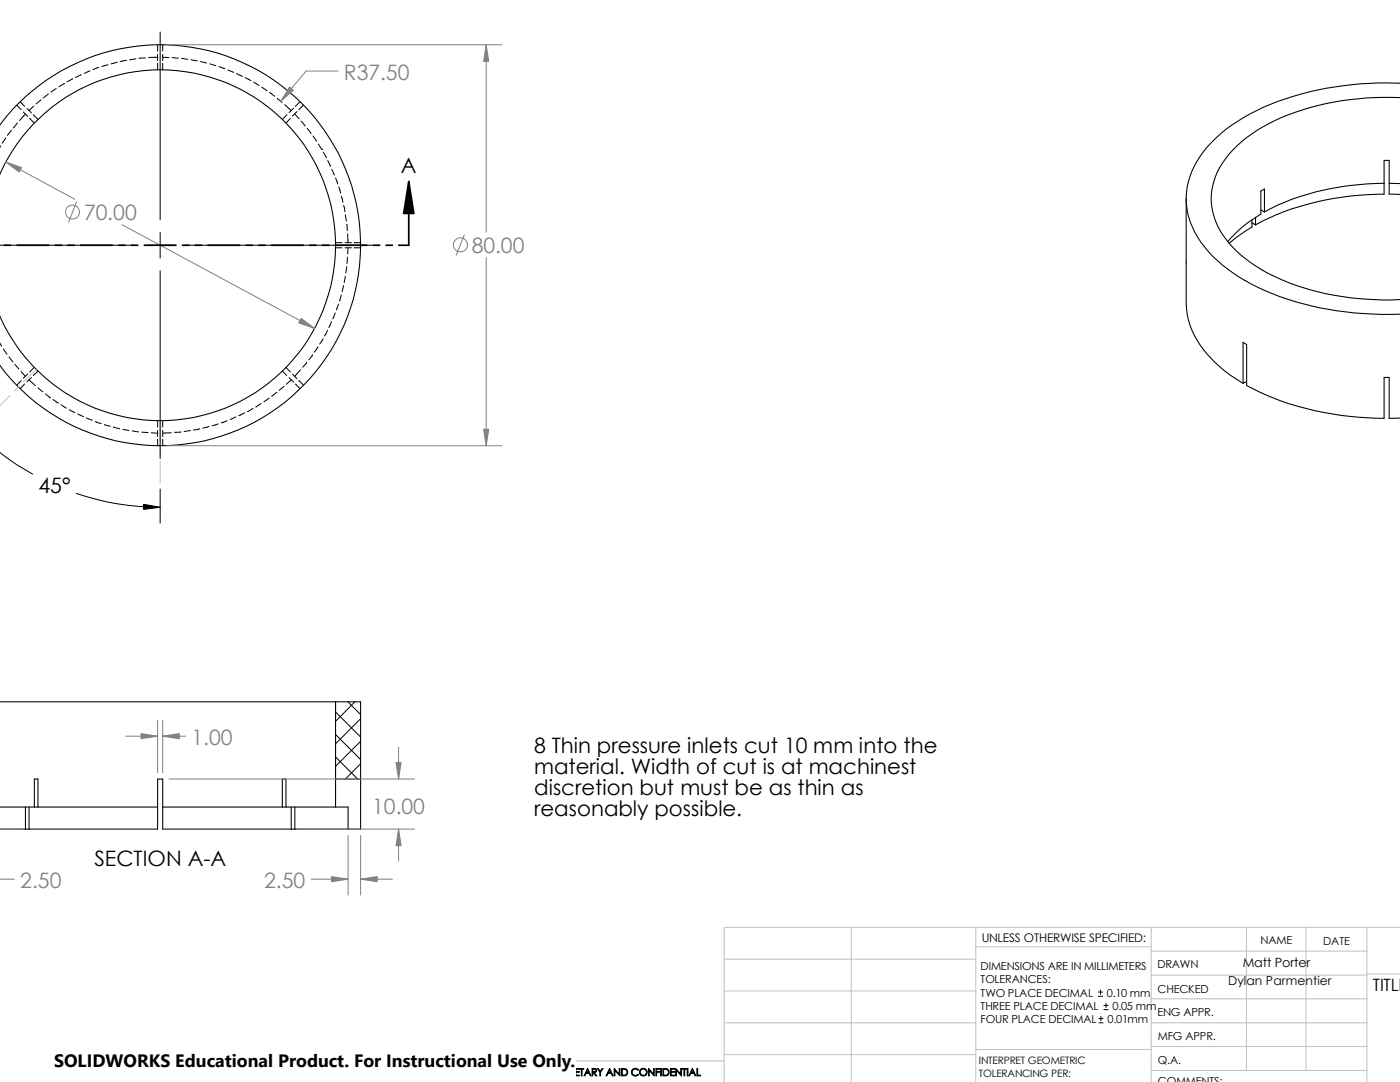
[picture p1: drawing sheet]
<svg xmlns="http://www.w3.org/2000/svg" width="279mm" height="216mm" viewBox="0 0 279 216" stroke-linecap="round" stroke-linejoin="round" font-family="sans-serif">
<g fill="none" stroke="#c0c0c0" stroke-width=".2">
<path d="M2 78.9l-2 2.1M3.8 77.1l-.9 .9M7.2 73.7l-2.5 2.5M32 83.9v4.3M32 89.5v1.3M32 92v4.3M144.5 197.7h50.2M144.5 191.4h50.2M169.9 185v30.9M194.7 185v30.9M194.7 188.9h35M229.7 185v30.9"/>
<path d="M229.7 199.3h43.1M229.7 194.6h43.1M229.7 189.8h43.1M248.8 185v28.6M260.6 185v28.6M272.8 185v30.9M272.8 194.4h6.6M279.4 185h-134.9v30.9M144.5 210.4h50.2M144.5 204.1h50.2M144.5 211.7h-41.5v4.2M194.7 209.4h35.1"/>
<path d="M229.7 204.1h43.1M229.7 208.8h43.1M229.8 213.6h43"/>
</g>
<g fill="none" stroke="#000" stroke-width=".2">
<path d="M8.2 19.9l-1 .8M9.7 18.8l-1.1 .8M11.2 17.7l-1 .7M12.8 16.6l-1 .7M14.5 15.7l-1.1 .6M16.2 14.9l-1.1 .6M17.9 14.1l-1.1 .5M19.7 13.5l-1.2 .4M21.5 12.9l-1.2 .4M23.4 12.4l-1.2 .3M25.3 12l-1.3 .3M27.1 11.7l-1.2 .2"/>
<path d="M29 11.6h-1.2M31.5 8.9v1.3M31.5 10.8v1.3M31.5 12.7v1.2M31.5 11.4l-1.8 .1M32 6.4v37.5M32.5 8.9v1.3M32.5 10.8v1.3M32.5 12.7v1.2M32.5 11.4l1.2 .1M34.3 11.5l1.3 .1M36.2 11.6l1.3 .3"/>
<path d="M38.1 11.9l1.3 .2M40 12.3l1.2 .3M41.9 12.7l1.2 .4M43.7 13.3l1.2 .4M45.5 14l1.2 .4M47.2 14.7l1.2 .5M48.9 15.5l1.2 .6M50.6 16.4l1.1 .7M52.2 17.4l1.1 .7M53.8 18.5l1 .7M55.3 19.6l1 .8M.1 29.1l-.2 .3"/>
<path d="M1.1 27.5l-.7 1.1M2.3 26l-.8 1M3.3 21l.9 .9M3.5 24.6l-.8 .9M4 20.3l.9 .9M4.7 22.4l.8 .8M5.1 22.8l-1.2 1.2M5.4 21.6l.9 .9M5.9 23.6l.9 1M6.6 22.9l1 .9M6.7 21.2l-.9 .9M56.8 20.9l1.3 1.2"/>
<path d="M57.2 22.9l-.9 .9M58 23.6l-.9 1M58.6 21.6l-.9 .9M58.8 22.8l.9 .9M59.3 22.3l-.9 .9M59.9 20.3l-.9 .9M60.1 24.2l.8 .9M60.6 21l-1 .9M61.3 25.6l.8 1M62.5 27.1l.7 1.1M63.5 28.7l.7 1.1M64.2 29.8h.1"/>
<path d="M64.5 30.4l.7 1.1M65.4 32l.6 1.2M66.2 33.8l.5 1.1M67 35.5l.4 1.2M67.6 37.3l.4 1.2M68.1 39.2l.4 1.2M-.1 48.9h27M29.4 48.9h5.1M32 46.4v5.1M32 54v37.5M37 48.9h37.5M67 49.4h1.2"/>
<path d="M67 48.4h1.2M68.1 58.8l-.3 1.2M68.6 41l.2 1.2M68.6 57l-.3 1.2M68.9 49.4h1.2M68.9 48.4h1.2M68.9 42.8l.2 1.3M68.9 55.1l-.2 1.2M69.2 44.7l.1 1.3M69.2 53.2l-.2 1.3M69.3 51.3v1.3M69.4 46.7l.1 1.7"/>
<path d="M69.5 49.4l-.1 1.3M70.7 49.4h1.3M70.7 48.4h1.3M0 68.4l.3 .7M.7 69.6l.7 1.1M1.8 71.2l.8 1M3 72.7l.8 1M4.2 74.1l.9 1M4.2 75.9l-.9 1M4.9 76.6l-.9 1M5.5 74.6l-.8 .9M5.8 75.8l1.3 1.2"/>
<path d="M6.3 75.3l-.9 .9M6.8 73.3l-.9 .9M7.6 74l-1 .9M7.6 77.4l1 .8M9.1 78.6l1 .8M10.6 79.7l1 .7M53.7 79.5l-1 .7M55.2 78.3l-1 .8M56.3 74l.9 .9M56.7 77.1l-1 .8M57.1 73.3l.9 .9M57.7 75.4l.9 .8"/>
<path d="M58.1 75.8l-1 .9M58.4 74.7l.9 .9M59 76.6l.9 1M59.6 75.9l1 .9M60 73.8l-1.2 1.3M61.2 72.3l-.8 1M62.4 70.8l-.8 1M63.5 69.2l-.8 1.1M64.5 67.6l-.7 1.1M65.4 65.9l-.6 1.2M66.2 64.2l-.6 1.2M66.9 62.4l-.5 1.2"/>
<path d="M67.6 60.7l-.5 1.1M-.1 90.3l3.5 2.5 3.1 1.8M12.2 80.8l1.1 .6M13.8 81.7l1.1 .6M15.2 98.5a51.2 51.2 0 0 0 16.8 2.7M15.5 82.6l1.2 .5M17.2 83.4l1.2 .5M19 84.1l1.2 .4M20.8 84.8l1.2 .2M22.6 85.2l1.3 .4M24.5 85.7l1.2 .2M26.4 86l1.2 .2"/>
<path d="M28.3 86.2l1.2 .1M30.2 86.4h1.3M31.5 83.9v1.3M31.5 85.9v1.2M31.5 87.7v1.2M32 97.6v6.8M32.5 83.9v1.3M32.5 85.9v1.2M32.5 87.7v1.2M34.2 86.4h-1.7M36.1 86.2l-1.3 .1M38 85.9l-1.3 .2"/>
<path d="M39.9 85.6l-1.3 .2M41.7 85.1l-1.2 .3M43.6 84.6l-1.3 .4M45.3 83.9l-1.1 .5M47.1 83.2l-1.2 .5M48.8 82.4l-1.1 .5M50.5 81.5l-1.1 .6M52.1 80.5l-1 .7M67 151l4.4 4.4M67 146.6l5 5M67 142.1l5 5M69.4 140l2.6 2.6"/>
<path d="M70.8 140l-3.8 3.9M72 143.4l-5 5M72 147.9l-5 5M72 152.4l-3.1 3M219.2 198.8h.8M219.2 198h.8M219.6 197.5v.9M219.3 204.1h.8M219.3 203.2h.8M219.7 202.8v.9M220.3 201.5h.8M220.3 200.6h.8"/>
<path d="M220.7 200.2v.8"/>
</g>
<g fill="none" stroke="#000" stroke-width=".21">
<path d="M279.4 16.6a60 60 0 0 0-30 6.2 25.8 25.8 0 0 0-11.1 10.4 14.4 14.4 0 0 0 2.1 16 33.4 33.4 0 0 0 15 10 64.1 64.1 0 0 0 24 3.5M279.4 19.5a53.6 53.6 0 0 0-26.2 5.2 22.5 22.5 0 0 0-10.3 9.7 12.7 12.7 0 0 0 2.3 14.1 31.4 31.4 0 0 0 14.8 8.9 55.3 55.3 0 0 0 19.4 2.4M0 34.8a35 35 0 0 1 53.5-13.5 35 35 0 0 1 0 55.2 35 35 0 0 1-53.5-13.5M0 25a40 40 0 0 1 58.9-5.7 40 40 0 0 1 0 59.2 40 40 0 0 1-58.9-5.6M236.7 39.6v21.1a16.7 16.7 0 0 0 5.9 11.7 27 27 0 0 0 5.5 4.1M276.2 36.6a51.3 51.3 0 0 0-23.9 5.7M277.2 36.6h2.2M279.4 38.8l-2.2-.1v-6.7h-1v6.7a54.5 54.5 0 0 0-25.6 6.2M249.9 43.9v1.4l-2.4 1.5-2.2 1.8M249.9 44.4l.7 .5M250.6 43.3v1.6M251.6 41.9l.7 .4"/>
<path d="M252.3 42.3v-4.6l-.7 .4v4.6l-1.2 .8a23.5 23.5 0 0 0-5.4 4.7M248.1 76.5v-8.2l.7 .4v8.2a58.7 58.7 0 0 0 27.4 6.6v-8.2h1v8.2l2.2-.1M248.8 76.1l-.7 .4M0 140h67M67 155.4h.1M67 140v21M67 140h5v25.4h-2.5M67 155.4h5M-.1 161h7M-.1 165.4h5.2M5.1 161v4.4M5.1 165.4h.7"/>
<path d="M5.8 161v4.4M5.8 165.4h25.7v-10h1v10h25.6M6.9 161v-5.6h.7v5.6M6.9 161h.7M7.6 161h23.9M32.5 161h23.8M56.3 161v-5.6h.8v5.6M56.3 161h.8M57.1 161h9.9M58.1 165.4h.7M58.1 161v4.4M58.8 165.4h10.7"/>
<path d="M58.8 161v4.4M67 161h2.5v4.4"/>
</g>
<path d="M28.7 100.6l3.3 .6-3.3 .4z" fill="#000" stroke="#000" stroke-width=".2"/>
<g fill="none" stroke="#808080" stroke-width=".2">
<path d="M33.2 8.9h67M67.4 14.2h-6.3l-5.1 6M97 8.9v37.4M1.1 32.3l13.8 7.5M15.3 40.3l-1.6 4M24.3 44.8l38.5 20.7M92.7 46.9l-1.6 4M97 51.4v37.5M33.2 88.9h67M25.1 146.9h6.4M31.5 143.7v10.5M32.5 146.9h4.5"/>
<path d="M32.5 143.7v10.5M33.7 155.4h49M79.5 149.1v6.3M0 165.4h4.5M0 175.4h2.9M59.4 165.4h23.3M62.1 175.4h7.4M69.5 166.7v11.9M72 175.4h6.3M72 166.7v11.9M79.5 165.4v6.4"/>
<circle cx="14.5" cy="42.3" r="1.4"/>
<circle cx="91.9" cy="48.9" r="1.41"/>
</g>
<g fill="#808080" stroke="#808080" stroke-width=".2">
<path d="M96.5 85.6h1l-.5 3.3z"/>
<path d="M60.1 63.5l2.7 2-3.2-1.1z"/>
<path d="M1.1 32.3l3.2 1.1-.5 .9z"/>
<path d="M97 8.9l.5 3.3h-1z"/>
<path d="M57.8 17.4l.7 .6-2.5 2.2z"/>
<path d="M28.2 146.4l3.3 .5-3.3 .5z"/>
<path d="M32.5 146.9l3.3-.5v1z"/>
<path d="M79.5 165.4l.6 3.3h-1.1z"/>
<path d="M79 152.1h1.1l-.6 3.3z"/>
<path d="M66.2 174.9l3.3 .5-3.3 .5z"/>
<path d="M72 175.4l3.3-.5v1z"/>
</g>
<path d="M81.6 36.2l1 6.4h-2z" fill="#000" stroke="#000" stroke-width=".34"/>
<g fill="none" stroke="#000" stroke-width=".34">
<path d="M81.6 36.2v12.7h-2M.8 48.9h1.3M3.4 48.9h6.3M11 48.9h1.3M13.5 48.9h1.3M16.1 48.9h6.3M23.7 48.9h1.3M26.2 48.9h1.3M28.8 48.9h6.3M36.4 48.9h1.3M38.9 48.9h1.3M41.5 48.9h6.3"/>
<path d="M49.1 48.9h1.3M51.6 48.9h1.3M54.2 48.9h6.3M61.8 48.9h1.3M64.3 48.9h1.3M66.9 48.9h6.3M74.5 48.9h1.3M77 48.9h1.3"/>
</g>
<path d="M10.8 209.2h104.1v6.7h-104.1z" fill="#fff"/>
<g font-size="4.2" fill="#808080">
<text x="68.6" y="15.9">R37.50</text>
<text x="16.8" y="43.9">70.00</text>
<text x="94.1" y="50.5">80.00</text>
<text x="38.2" y="148.6">1.00</text>
<text x="74.3" y="162.5">10.00</text>
<text x="4.1" y="177.1">2.50</text>
<text x="52.7" y="177.1">2.50</text>
</g>
<g font-size="4.2">
<text x="80" y="34.5">A</text>
<text x="7.7" y="98.5">45°</text>
<text x="106.6" y="150.2">8 Thin pressure inlets cut 10 mm into the</text>
<text x="106.6" y="154.4">material. Width of cut is at machinest</text>
<text x="106.6" y="158.6">discretion but must be as thin as</text>
<text x="106.6" y="162.8">reasonably possible.</text>
<text x="18.8" y="172.9">SECTION A-A</text>
</g>
<text font-size="3.6" x="10.8" y="213">SOLIDWORKS Educational Product. For Instructional Use Only.</text>
<text font-size="3.4" x="274" y="197.8">TITLE</text>
<g font-size="2.5">
<text x="245.1" y="196.6">Dylan Parmentier</text>
<text x="248" y="193">Matt Porter</text>
</g>
<text font-size="2.4" x="195.9" y="187.9">UNLESS OTHERWISE SPECIFIED:</text>
<g font-size="2.2">
<text x="251.6" y="188.4">NAME</text>
<text x="264.1" y="188.5">DATE</text>
<text x="195.7" y="193.5">DIMENSIONS ARE IN MILLIMETERS</text>
<text x="195.7" y="196.2">TOLERANCES:</text>
<text x="231" y="193.2">DRAWN</text>
<text x="195.7" y="201.5">THREE PLACE DECIMAL</text>
<text x="195.7" y="198.8">TWO PLACE DECIMAL</text>
<text x="220.9" y="198.8">0.10 mm</text>
<text x="222" y="201.5">0.05 mm</text>
<text x="231" y="202.7">ENG APPR.</text>
<text x="231" y="198.1">CHECKED</text>
<text x="195.7" y="204.1">FOUR PLACE DECIMAL</text>
<text x="221" y="204.1">0.01mm</text>
<text x="231.1" y="207.5">MFG APPR.</text>
<text x="231.1" y="212.2">Q.A.</text>
<text x="231.1" y="216.4">COMMENTS:</text>
</g>
<g font-size="2">
<text x="107.7" y="214.7">PROPRIETARY AND CONFIDENTIAL</text>
<text x="195.4" y="214.9">TOLERANCING PER:</text>
<text x="195.4" y="212.3">INTERPRET GEOMETRIC</text>
</g>
</svg>
